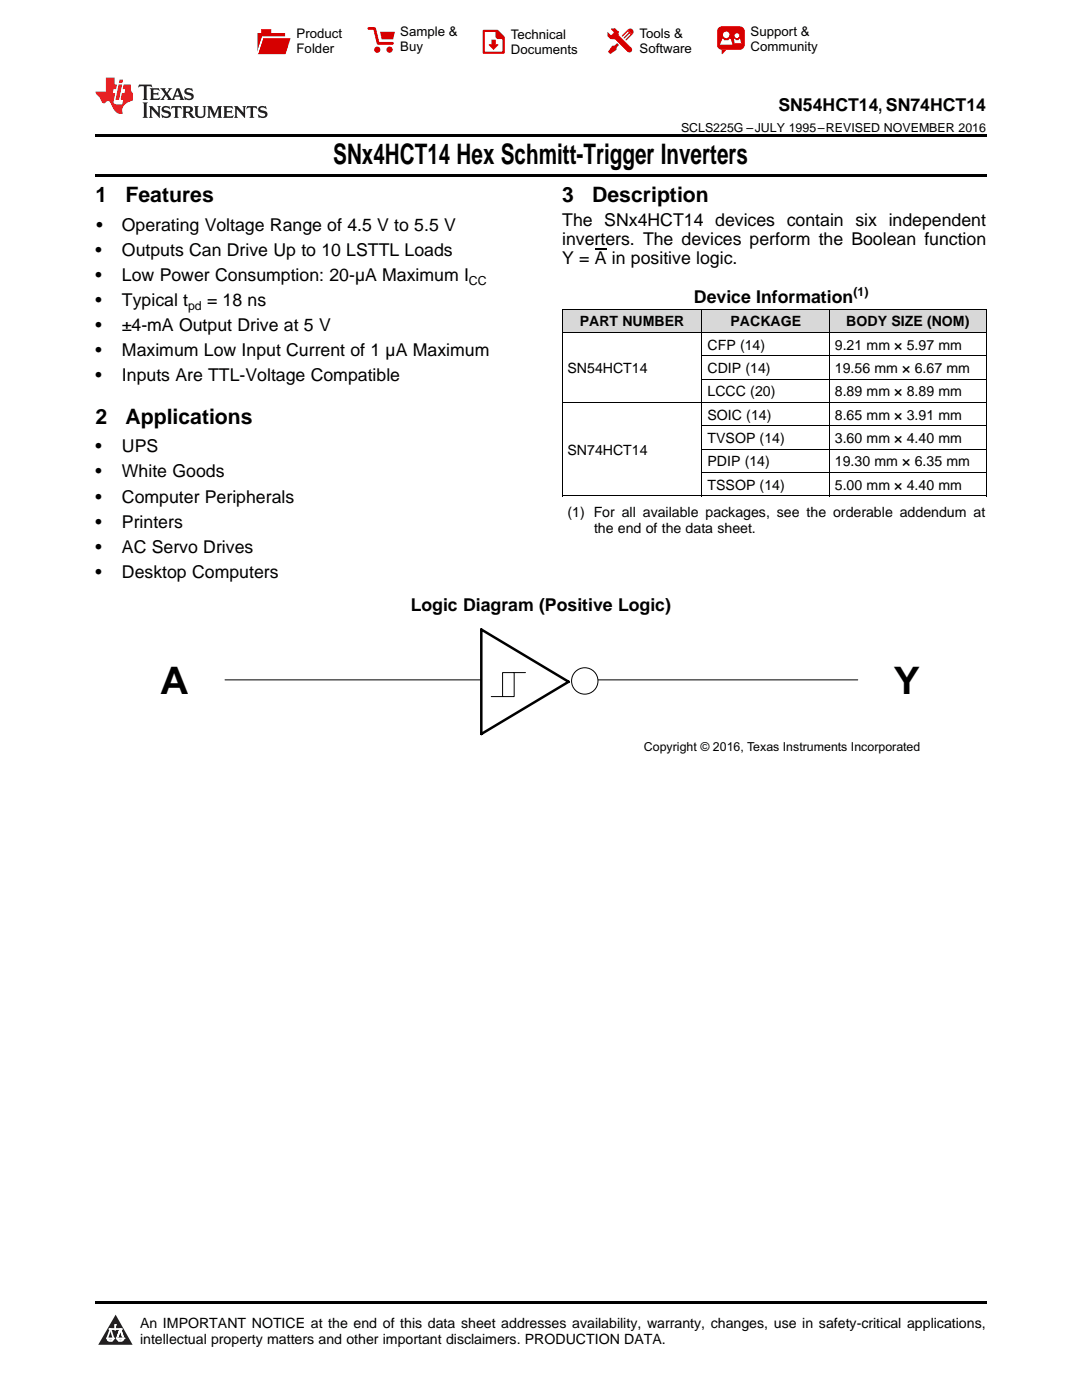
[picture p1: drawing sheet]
<svg xmlns="http://www.w3.org/2000/svg" width="216mm" height="279mm" viewBox="0 0 216 279" stroke-linecap="round" stroke-linejoin="round" font-family="sans-serif">
<g fill="#d8d8d8">
<path d="M112.2 61.8h27.9v4.6h-27.9z"/>
<path d="M140.1 61.8h25.4v4.6h-25.4z"/>
<path d="M165.5 61.8h31.3v4.6h-31.3z"/>
</g>
<path d="M23.1 262.4l3.4 6h-6.9z" fill="#231f20"/>
<path d="M21.4 267.1h1.2l-.3 .5h-.3a.55 .55 0 0 1-.6-.5z" fill-rule="evenodd" fill="#fff"/>
<path d="M21.4 267.1h1.2l-.3 .5h-.3a.55 .55 0 0 1-.6-.5z" fill="none" stroke="#231f20" stroke-width=".34"/>
<path d="M21.4 267.1l1.2 .1-.3 .4h-.5z" fill="none" stroke="#fff" stroke-width=".34"/>
<path d="M23 265.3h.1" fill="none" stroke="#fff" stroke-width=".34"/>
<path d="M23 264.4v.9z" fill="#fff"/>
<path d="M23 264.4v.9z" fill="none" stroke="#fff" stroke-width=".34"/>
<circle cx="23" cy="264.4" r=".17" fill="#fff"/>
<path d="M21.9 265.2h.1" fill="none" stroke="#fff" stroke-width=".34"/>
<path d="M21.9 265.2h2.3z" fill="#fff"/>
<path d="M21.9 265.2h2.3z" fill="none" stroke="#fff" stroke-width=".34"/>
<circle cx="24.2" cy="265.2" r=".17" fill="#fff"/>
<path d="M23.3 267.1h.1" fill="none" stroke="#fff" stroke-width=".34"/>
<path d="M24 265.2l-.7 1.9z" fill="#fff"/>
<path d="M24 265.2l-.7 1.9z" fill="none" stroke="#fff" stroke-width=".34"/>
<path d="M24 265.2l.7 1.9z" fill="#fff"/>
<path d="M24 265.2l.7 1.9z" fill="none" stroke="#fff" stroke-width=".34"/>
<path d="M24.6 267.1h.1" fill="none" stroke="#fff" stroke-width=".34"/>
<circle cx="21.4" cy="267.1" r=".17" fill="#fff"/>
<path d="M22.1 265.2l-.7 1.9z" fill="#fff"/>
<path d="M22.1 265.2l-.7 1.9z" fill="none" stroke="#fff" stroke-width=".34"/>
<path d="M22.1 265.2l.5 1.9z" fill="#fff"/>
<path d="M22.1 265.2l.5 1.9z" fill="none" stroke="#fff" stroke-width=".34"/>
<circle cx="22.6" cy="267.1" r=".17" fill="#fff"/>
<path d="M23.4 267.1h1.3a.65 .65 0 0 1-.7 .5 .65 .65 0 0 1-.6-.5z" fill-rule="evenodd" fill="#fff"/>
<path d="M23.4 267.1h1.3a.65 .65 0 0 1-.7 .5 .65 .65 0 0 1-.6-.5z" fill="none" stroke="#231f20" stroke-width=".34"/>
<path d="M23.4 267.1h1.3l-.4 .5h-.6z" fill="none" stroke="#fff" stroke-width=".34"/>
<path d="M23.3 267.1h.1" fill="none" stroke="#fff" stroke-width=".34"/>
<circle cx="24.7" cy="267.1" r=".17" fill="#fff"/>
<path d="M19 259.7h177.8v.5h-177.8z" fill="#000"/>
<path d="M44.9 135.7h51.1M119.3 135.7h51.9" fill="none" stroke="#000" stroke-width=".2"/>
<path d="M96 125.6l17.5 10.5-17.5 10.4z" fill="none" stroke="#000" stroke-width=".5"/>
<path d="M100.3 134.2h2.3v4.8h-2.3z" fill="#fff"/>
<path d="M98 139h2.3zM100.3 134.2h2.3v4.8h-2.3zM102.6 134.2h2.3" fill="none" stroke="#000" stroke-width=".2"/>
<circle cx="116.7" cy="135.9" r="2.63" fill="#fff"/>
<g fill="none" stroke="#000" stroke-width=".2">
<path d="M112.2 66.4h84.6M112.2 61.7h84.6M112.2 61.8v37.2M140.1 61.8v37.2M140.1 75.7h56.7M140.1 71h56.7M165.5 61.8v37.2M196.8 61.8v37.2M112.2 99h84.6M112.2 80.3h84.6M140.1 94.3h56.7M140.1 89.7h56.7"/>
<path d="M140.1 85h56.7"/>
<circle cx="116.7" cy="135.9" r="2.63"/>
</g>
<path d="M19 34.8h177.8v.5h-177.8zM19 26.8h177.8v.6h-177.8z" fill="#000"/>
<path d="M27.7 16.9l-.1 .6 .6-.3h.5v.2v2.2l-.2 .4h1l-.2-.4v-2.2v-.2h.5l.6 .3-.2-.6zM29.9 17.6l.2 .4v1.6l-.2 .4h1.9l.1-.6a1.09 1.09 0 0 1-1.3 .1v-.6h.6l.4 .2v-.7l-.2 .2h-.8v-.6l.2-.1a1.01 1.01 0 0 1 1 .3l-.1-.6zM32 17.6l.9 1.2-1 1.2h.9l-.2-.3 .5-.7 .5 .7-.3 .3h1.7l-.2-.3 .1-.4h1l.1 .4-.2 .3h1l-.3-.4-.7-2h-.5l-1 2.2-.8-1.1 .9-1.1h-.9l.2 .2-.4 .7-.4-.7 .2-.2zM35.4 18l.4 1h-.8zM37 17.7a.66 .66 0 0 0-.2 .8 .66 .66 0 0 0 .6 .4l.7 .2 .1 .2a.8 .8 0 0 1-.7 .4 .8 .8 0 0 1-.7-.5l.1 .8 .2-.2a.94 .94 0 0 0 1.1 .1 .94 .94 0 0 0 .4-.9 1.48 1.48 0 0 0-1.3-.6v-.4a1.1 1.1 0 0 1 1.2 .2l-.2-.6-.2 .1-.5-.1zM28.5 20.4l.2 .4v2.3l-.2 .4h1l-.2-.4v-2.3l.2-.4zM29.7 21.2l.2 .4v1.5l-.2 .4h.8l-.3-.4 .1-1.3 1.6 1.8v-2l.2-.4h-.7l.2 .2v1.1l-1.2-1.3zM32.5 21.3a.66 .66 0 0 0-.2 .8 .66 .66 0 0 0 .6 .4l.6 .2 .2 .2a.8 .8 0 0 1-.8 .4 .8 .8 0 0 1-.7-.5l.2 .7 .2-.1a.94 .94 0 0 0 1 .1 .94 .94 0 0 0 .5-1 1.47 1.47 0 0 0-1.3-.6l-.1-.3a1.1 1.1 0 0 1 1.3 .2l-.2-.6-.2 .1-.5-.2zM34.3 21.2l-.2 .6a.64 .64 0 0 1 .8-.3v1.6l-.2 .4h1l-.3-.4 .1-1.6a.66 .66 0 0 1 .8 .3l-.2-.6zM36.3 21.2l.3 .4v1.5l-.3 .4h1l-.2-.2v-.7h.5l.1 .1a.8 .8 0 0 0 1.2 .7l-1-1a.62 .62 0 0 0 .6-.5 .62 .62 0 0 0-.6-.7zM37.1 21.5h.1a.48 .48 0 0 1 .6 0 .48 .48 0 0 1 .1 .6l-.2 .1-.6 .1zM38.7 21.2l.2 .2a2.29 2.29 0 0 0 .4 2 1.05 1.05 0 0 0 1.7-.7v-1.3l.2-.2h-.8l.2 .4v1.1a.61 .61 0 0 1-.6 .6 .61 .61 0 0 1-.6-.6v-1.1l.3-.4zM41.3 21.2l.3 .4v1.5l-.3 .4h.8l-.2-.4v-1.4l.8 1.9 .9-1.9v1.4l-.2 .4h.9l-.2-.4v-1.5l.2-.4h-.8l-.7 1.5-.6-1.5zM44.5 21.2l.2 .4v1.5l-.2 .4h1.9l.2-.6a1.1 1.1 0 0 1-1.4 .2v-.7h.6l.4 .2v-.6l-.2 .1-.8 .1v-.6l.2-.1a1.02 1.02 0 0 1 1.1 .2l-.2-.5zM46.7 21.2l.2 .4v1.5l-.2 .4h.8l-.3-.4 .1-1.3 1.6 1.8v-2l.2-.4h-.7l.2 .2v1.1l-1.2-1.3zM49.3 21.2l-.1 .6a.64 .64 0 0 1 .8-.3v1.6l-.3 .4h1l-.2-.4v-1.6a.66 .66 0 0 1 .8 .3l-.1-.6zM51.7 21.3a.66 .66 0 0 0-.2 .7 .66 .66 0 0 0 .7 .5l.6 .2 .1 .2a.8 .8 0 0 1-.7 .4 .8 .8 0 0 1-.7-.5l.1 .7 .2-.1a.94 .94 0 0 0 1.1 .1 .94 .94 0 0 0 .4-1 1.48 1.48 0 0 0-1.2-.6l-.1-.3a1.1 1.1 0 0 1 1.2 .2l-.2-.6-.1 .1-.6-.2z" fill="#231f20"/>
<path d="M21.1 15.5v2.8h-2v.4l.9 .9a.96 .96 0 0 0 1 1 .59 .59 0 0 1 .5-.4 .59 .59 0 0 1 .5 .3l.4 .8a1.61 1.61 0 0 0 2.1 1.3 1.63 1.63 0 0 1 1.1-2.2l.9-.3v-1.5a1.6 1.6 0 0 1-.4-1.7h-1.4l-.2 .9h.5l-.2 .8h-.5l-.2 1v.3h.5l-.2 .9h-.7a.74 .74 0 0 1-1-.6l.3-1.6h-.5l.2-.8h.5l.1-.9h-.4v-1.4zM23.7 16.9l-.7 3h.8l.6-3zM23.8 15.9l-.1 .7h.7l.2-.7z" fill="#ee1d23"/>
<g fill="#d60000">
<path d="M52.1 5.8h2v.8h2.8v4.2h-5.5v-4.2h.7z" fill-rule="evenodd"/>
<path d="M52.4 7.5h5.6l-1 3.3h-5.6z" fill-rule="evenodd"/>
</g>
<path d="M52.4 7.4h5.7l-.1 .1h-5.5l-1.1 3.3z" fill-rule="evenodd" fill="#fff"/>
<path d="M52.4 7.4h5.7l-.1 .1h-5.5l-1.1 3.3z" fill="none" stroke="#fff" stroke-width=".2"/>
<path d="M73.6 5.7h1.1l.7 2.9h2.9" fill="none" stroke="#d60000" stroke-width=".55"/>
<g fill="#d60000">
<path d="M75.8 6.3h3l-.4 1.6h-2.2z" fill-rule="evenodd"/>
<circle cx="75.3" cy="9.9" r=".62"/>
<circle cx="77.7" cy="9.9" r=".62"/>
</g>
<path d="M96.5 6.2h2.7l1.3 1.2v3.1h-4z" fill="none" stroke="#d60000" stroke-width=".44"/>
<g fill="#d60000">
<path d="M98.1 7.9h.8v1h.5l-.9 1.1-1-1v-.1h.6z" fill-rule="evenodd"/>
<path d="M98.9 6.2h.3l1.3 1.2v.4h-1.3l-.3-.4z" fill-rule="evenodd"/>
<path d="M121.9 5.7h.8l.7 .6 .1 .7 2.5 2.5-.8 .8-2.3-2.3-1.1-.2-.6-.6v-.8l.7 .6 .5-.4v-.2l-.5-.5z" fill-rule="evenodd"/>
<path d="M122.2 9.1h.4l.5-.5 .4 .4-.5 .5v.4l-1.2 .9-.5-.5z" fill-rule="evenodd"/>
<path d="M125.3 5.9a.67 .67 0 0 1 .9 0 .67 .67 0 0 1 0 .9z" fill-rule="evenodd"/>
<path d="M125.3 5.9l.9 .9-1.2 1.2h-.2v-.2l1-.9v-.2h-.2l-.9 1h-.2v-.2l.9-1 .1-.2h-.3l-.9 1h-.2v-.2z" fill-rule="evenodd"/>
<circle cx="125.6" cy="9.9" r=".54"/>
</g>
<path d="M123.3 6.3v.7" fill="none" stroke="#d60000" stroke-width=".2"/>
<g fill="#d60000">
<path d="M143.4 5.5l.6-.2h3.6a.95 .95 0 0 1 1 .9v2.8a.95 .95 0 0 1-1 .9h-3.6a.95 .95 0 0 1-.9-.9v-2.8z" fill-rule="evenodd"/>
<path d="M144 9.9h.9l-.7 .9h-.2z" fill-rule="evenodd"/>
</g>
<g fill="#fff">
<path d="M146.6 8.6h1.3z"/>
<path d="M144.1 7.8h.3l.1 .2h.8l.2-.2h.3l.4 1.1h-2.5z" fill-rule="evenodd"/>
<path d="M146.4 7.8h.3l.1 .2h.5l.2-.2h.2l.2 .8h-1.3z" fill-rule="evenodd"/>
<circle cx="144.9" cy="6.9" r=".65"/>
<circle cx="147" cy="7.1" r=".48"/>
</g>
<path d="M118.7 49.7h2.3" fill="none" stroke="#000" stroke-width=".25"/>
<g font-size="7.6">
<text x="32.1" y="138.4">A</text>
<text x="178.4" y="138.4">Y</text>
</g>
<text font-size="5.6" x="66.5" y="32.8">SNx4HCT14 Hex Schmitt-Trigger Inverters</text>
<g font-size="4.2">
<text x="19" y="40.4">1</text>
<text x="25" y="40.4">Features</text>
<text x="112.2" y="40.4">3</text>
<text x="118.2" y="40.4">Description</text>
<text x="19" y="84.6">2</text>
<text x="25" y="84.6">Applications</text>
</g>
<g font-size="3.5">
<text x="155.3" y="22.2">SN54HCT14, SN74HCT14</text>
<text x="19.2" y="46.1">•</text>
<text x="24.3" y="46.1">Operating Voltage Range of 4.5 V to 5.5 V</text>
<text x="112.2" y="45">The SNx4HCT14 devices contain six independent</text>
<text x="19" y="51.1">•</text>
<text x="24.3" y="51.1">Outputs Can Drive Up to 10 LSTTL Loads</text>
<text x="112.2" y="48.9">inverters. The devices perform the Boolean function</text>
<text x="112.2" y="52.8">Y = A in positive logic.</text>
<text x="19" y="56.1">•</text>
<text x="24.3" y="56.1">Low Power Consumption: 20-µA Maximum I</text>
<text x="19" y="61.1">•</text>
<text x="24.3" y="61.1">Typical t</text>
<text x="41.3" y="61.1">= 18 ns</text>
<text x="138.5" y="60.5">Device Information</text>
<text x="19" y="66.1">•</text>
<text x="19" y="71.1">•</text>
<text x="24.3" y="66.1">±4-mA Output Drive at 5 V</text>
<text x="24.3" y="71.1">Maximum Low Input Current of 1 µA Maximum</text>
<text x="19" y="76.1">•</text>
<text x="24.3" y="76.1">Inputs Are TTL-Voltage Compatible</text>
<text x="19" y="90.3">•</text>
<text x="19" y="95.3">•</text>
<text x="24.3" y="90.3">UPS</text>
<text x="24.3" y="95.3">White Goods</text>
<text x="19" y="100.3">•</text>
<text x="24.3" y="100.3">Computer Peripherals</text>
<text x="19" y="105.3">•</text>
<text x="24.3" y="105.3">Printers</text>
<text x="19" y="110.3">•</text>
<text x="24.3" y="110.3">AC Servo Drives</text>
<text x="19" y="115.3">•</text>
<text x="24.3" y="115.3">Desktop Computers</text>
<text x="82" y="122">Logic Diagram (Positive Logic)</text>
</g>
<g font-size="2.8">
<text x="115.7" y="65.2">PART NUMBER</text>
<text x="145.8" y="65.2">PACKAGE</text>
<text x="168.9" y="65.2">BODY SIZE (NOM)</text>
<text x="141.2" y="69.8">CFP (14)</text>
<text x="166.6" y="69.8">9.21 mm × 5.97 mm</text>
<text x="113.2" y="74.5">SN54HCT14</text>
<text x="141.2" y="74.5">CDIP (14)</text>
<text x="166.6" y="74.5">19.56 mm × 6.67 mm</text>
<text x="141.2" y="79.1">LCCC (20)</text>
<text x="141.2" y="83.8">SOIC (14)</text>
<text x="166.6" y="79.1">8.89 mm × 8.89 mm</text>
<text x="166.6" y="83.8">8.65 mm × 3.91 mm</text>
<text x="141.2" y="88.4">TVSOP (14)</text>
<text x="166.6" y="88.4">3.60 mm × 4.40 mm</text>
<text x="113.2" y="90.8">SN74HCT14</text>
<text x="141.2" y="93.1">PDIP (14)</text>
<text x="166.6" y="93.1">19.30 mm × 6.35 mm</text>
<text x="141.2" y="97.8">TSSOP (14)</text>
<text x="166.6" y="97.8">5.00 mm × 4.40 mm</text>
<text x="113.2" y="103.3">(1) For all available packages, see the orderable addendum at</text>
<text x="118.5" y="106.4">the end of the data sheet.</text>
<text x="27.9" y="265">An IMPORTANT NOTICE at the end of this data sheet addresses availability, warranty, changes, use in safety-critical applications,</text>
<text x="27.9" y="268.2">intellectual property matters and other important disclaimers. PRODUCTION DATA.</text>
</g>
<g font-size="2.6">
<text x="59.2" y="7.6">Product</text>
<text x="59.2" y="10.6">Folder</text>
<text x="79.9" y="7.3">Sample &amp;</text>
<text x="79.9" y="10.2">Buy</text>
<text x="101.9" y="7.8">Technical</text>
<text x="101.9" y="10.8">Documents</text>
<text x="127.6" y="7.6">Tools &amp;</text>
<text x="127.6" y="10.6">Software</text>
<text x="149.8" y="7.2">Support &amp;</text>
<text x="149.8" y="10.2">Community</text>
</g>
<g font-size="2.5">
<text x="135.9" y="26.3">SCLS225G –JULY 1995–REVISED NOVEMBER 2016</text>
<text x="93.6" y="56.8">CC</text>
<text x="170.3" y="59.1">(1)</text>
<text x="37.5" y="61.8">pd</text>
<text x="128.5" y="149.9">Copyright © 2016, Texas Instruments Incorporated</text>
</g>
</svg>
